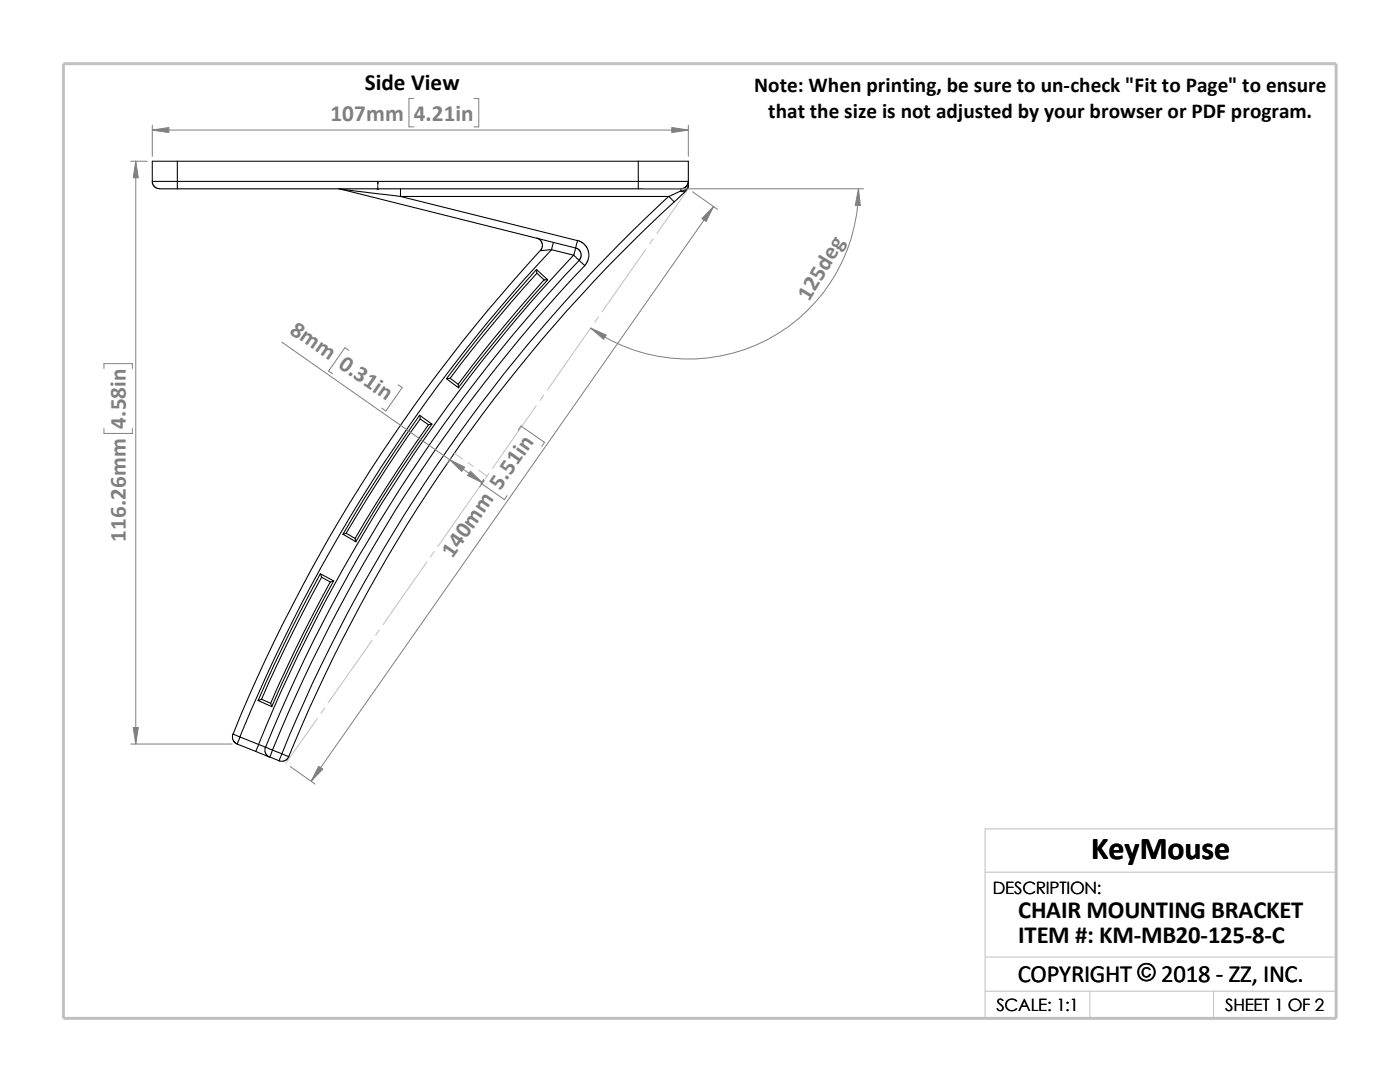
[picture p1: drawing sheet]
<svg xmlns="http://www.w3.org/2000/svg" width="279mm" height="216mm" viewBox="0 0 279 216" stroke-linecap="round" stroke-linejoin="round" font-family="sans-serif">
<g fill="none" stroke="#c0c0c0" stroke-width=".2">
<path d="M137.4 37.7l-6.3 8.9M128.9 49.7l-8.8 12.5M130.3 47.7l-.7 1M108.5 78.9l-.7 1M117.9 65.4l-8.7 12.5M119.4 63.2l-.7 1.1M90.7 90.4l1.7 1.2M93.4 92.3l1 .8M95.5 93.8l1.7 1.2M96.1 96.6l-8.7 12.5M97.6 94.5l-.8 1M107 80.9l-8.7 12.5"/>
<path d="M85.2 112.1l-8.7 12.5M86.6 110.1l-.7 1M74.3 127.8l-8.8 12.5M75.7 125.7l-.7 1M63.3 143.4l-6.3 8.9M64.8 141.3l-.7 1M196.6 174h70.1M196.6 191h70.1M196.6 197.8h70.1M217.5 197.8v5.4M242.2 197.8v5.4M26.8 203.2h239.9v-37.8h-70.1v37.8"/>
</g>
<path d="M12.7 12.7h254v190.5h-254z" fill="none" stroke="#c0c0c0" stroke-width=".59"/>
<g fill="none" stroke="#000" stroke-width=".21">
<path d="M30.4 36.2h5M30.4 36.2v.3l.3 .6 .8 .5 3.9 .1M35.4 36.2v1.5M35.4 32.2h-5v4M35.4 36.2h92M35.4 32.2v4M35.4 32.2h92M35.4 37.7h92M67.6 37.7h.3M67.9 37.7l12 1.5M67.9 37.7l47 11.8M79.9 39.2l35.3 8.8-.3 1.5"/>
<path d="M79.9 39.2h53.6M79.9 37.7v1.5M127.4 37.7h8.5M127.4 32.2v4M127.4 36.2v1.5M127.4 36.2h10M127.4 32.2h10v4M133.5 39.2a312.1 312.1 0 0 0-77.2 111.2M133.5 39.2l1 1.1M135.9 37.7v.4M135.9 38.1l-2.4 1.1M135.9 38.1l.4 .2 .6-.2-2.4 2.2"/>
<path d="M137.4 36.2l-.4 .9-.4 .4-.7 .2M137.4 37a1.28 1.28 0 0 1-1.5 1.1M137.4 36.2v.8M137.4 37l-.2 .7-.3 .4M107.1 53.8a314.6 314.6 0 0 0-18 21.8M107.1 47.5l.6 .3 .5 .8v.6l-.3 .8M107.1 54.5v-.7l2.2 2M107.1 54.5l1.5 1.4 .7-.1M107.1 54.5l-5.2 5.9-5 6-7.1 9.1M107.9 50a320.6 320.6 0 0 0-61.4 96.5M108.6 55.8l-10 11.6-7.2 9.3M109.3 55.8a336.3 336.3 0 0 0-17.8 21.5"/>
<path d="M110.1 49.8l-2.2 .2M110.1 49.8l4.4 1.1M110.1 49.8a320.2 320.2 0 0 0-62.2 97.2M110.4 48.4l-.3 1.4M114.5 50.9a317.4 317.4 0 0 0-62.9 97.6M114.5 50.9l2.2 2.1M114.9 49.5l.5 .2 .5 .6 .1 .8-.3 .6a316.3 316.3 0 0 0-62.7 97.4M114.9 49.5l-.4 1.4M115.2 48l1.2 .5 .6 .7 .4 .8 .1 1.5-.4 1-.4 .5M116.7 53a312.3 312.3 0 0 0-62.3 96.7M134.5 40.3a310.8 310.8 0 0 0-76.9 110.7M89.1 75.6l2.4 1.8-.1-.7"/>
<path d="M89.8 75.5l-.7 .1M89.8 75.5l1.6 1.2M83.7 82.8a331.5 331.5 0 0 0-15.2 23.8M83.9 83.6l-.1-.7 2.4 1.7M83.9 83.6l1.6 1.2M83.9 83.6l-6.7 9.7-8.1 13.1M85.5 84.8l-8.5 12.7-6.1 9.9M86.2 84.6l-.7 .2M86.2 84.6a301.5 301.5 0 0 0-15.2 23.5M63.9 114.5a317.7 317.7 0 0 0-12.4 25.3M64.2 115.2l-.2-.7 2.6 1.4M64.2 115.2l1.7 .9"/>
<path d="M64.2 115.2l-3.7 6.9-3.5 7-4.8 10.4M65.9 116.1l-7 13.6-4.9 10.6M66.6 115.9l-.7 .2M66.6 115.9a309.6 309.6 0 0 0-12.4 25.1M68.5 106.6l2.5 1.5-.1-.7M68.5 106.6l.6-.2 1.8 1M51.5 139.8l2.8 1.2-.3-.7M52.2 139.5l-.7 .3M52.2 139.5l1.8 .8M46.5 146.5l-.1 .2 .1 .9 .2 .4 .6 .5M46.5 146.5l1.4 .6M47.3 148.5l3.8 1.4"/>
<path d="M47.9 147.1l3.7 1.4M47.9 147.1l-.6 1.4M51.1 149.9l2.7 1.1M51.6 148.5l1.4 .6M51.6 148.5l-.5 1.4M53 149.1l1.4 .6M53 149.1l-.1 .3 .1 .8 .2 .4 .6 .5M54.4 149.7l1.9 .7M54.4 149.7l-.6 1.3M56.3 150.4l-.6 1.4-1.9-.8M56.3 150.4l1.4 .6-.5 .6-.4 .2h-1.1"/>
</g>
<path d="M75.4 36.3l.1 .4h-.2z" fill="#00f" stroke="#00f" stroke-width=".2"/>
<path d="M75.3 37.7h.3M75.3 37.5l.3 .3M75.4 37.7h.1M75.4 36.3v1.5M75.5 37.5l-.3 .3" fill="none" stroke="#00f" stroke-width=".2"/>
<g fill="none" stroke="#808080" stroke-width=".2">
<path d="M82.6 19.6h-1v5.7h1M94.6 19.6h.9v5.7h-.9M26.1 32.2h3.3M27.1 32.2v116.3M30.4 26h107M30.4 25v6.2M128.4 37.7h43.9M137.4 25v6.2M138.2 38.3l5 3.5M171.3 37.7a33.9 33.9 0 0 1-53.4 27.8M142.4 41.2l-80.3 114.7M20.7 73.5v-.9h5.7v.9"/>
<path d="M56.3 68.3l40 28.1M69.6 69.9l-.8-.5-3.2 4.6 .8 .6M79.5 76.8l.8 .5-3.3 4.7-.8-.6M20.7 85.5v1h5.7v-1M90.1 91.3l-.9 1.3M96.6 95.6l-.6 .8 4.7 3.3 .5-.8M96.6 95.8l-.8 1.4M103.4 85.8l.6-.8 4.7 3.3-.6 .8M26.1 148.5h20.3M57.9 153l5 3.5"/>
</g>
<g fill="#808080" stroke="#808080" stroke-width=".2">
<path d="M171.3 37.7l.4 3.3h-1z"/>
<path d="M117.9 65.5l3.1 1.3-.6 .9z"/>
<path d="M93.9 94l2.4 2.4-3-1.5z"/>
<path d="M89.7 91.7l3.1 1.5-.6 .9z"/>
<path d="M142.4 41.2l-1.5 3-.8-.6z"/>
<path d="M63.6 152.9l.8 .6-2.3 2.4z"/>
<path d="M30.4 26l3.3-.6v1.1z"/>
<path d="M134.1 25.4l3.3 .6-3.3 .5z"/>
<path d="M27.1 32.2l.5 3.3h-1z"/>
<path d="M26.6 145.2h1l-.5 3.3z"/>
</g>
<text font-size="6.4" x="217.8" y="171.4">KeyMouse</text>
<g font-size="4.9">
<text x="203.2" y="183.2">CHAIR MOUNTING BRACKET</text>
<text x="203.2" y="188.1">ITEM #: KM-MB20-125-8-C</text>
<text x="203.1" y="195.9">COPYRIGHT © 2018 - ZZ, INC.</text>
<text x="227" y="195.8">©</text>
</g>
<text font-size="4.6" x="72.8" y="18">Side View</text>
<g font-size="4.6" fill="#808080">
<text x="66" y="24.1">107mm</text>
<text x="82.6" y="24.1">4.21in</text>
<text x="161.5" y="60.3" transform="rotate(-59 161.5 60.3)">125deg</text>
<text x="57.6" y="66.4" transform="rotate(35 57.6 66.4)">8mm 0.31in</text>
<text x="25.1" y="85.5" transform="rotate(-90 25.1 85.5)">4.58in</text>
<text x="25.1" y="108.1" transform="rotate(-90 25.1 108.1)">116.26mm</text>
<text x="90.3" y="111.5" transform="rotate(-55 90.3 111.5)">140mm 5.51in</text>
</g>
<g font-size="4.2">
<text x="150.5" y="18.4">Note: When printing, be sure to un-check &quot;Fit to Page&quot; to ensure</text>
<text x="153.3" y="23.6">that the size is not adjusted by your browser or PDF program.</text>
</g>
<g font-size="3.4">
<text x="198.2" y="178.5">DESCRIPTION:</text>
<text x="198.8" y="201.7">SCALE: 1:1</text>
<text x="244.5" y="201.7">SHEET 1 OF 2</text>
</g>
</svg>
